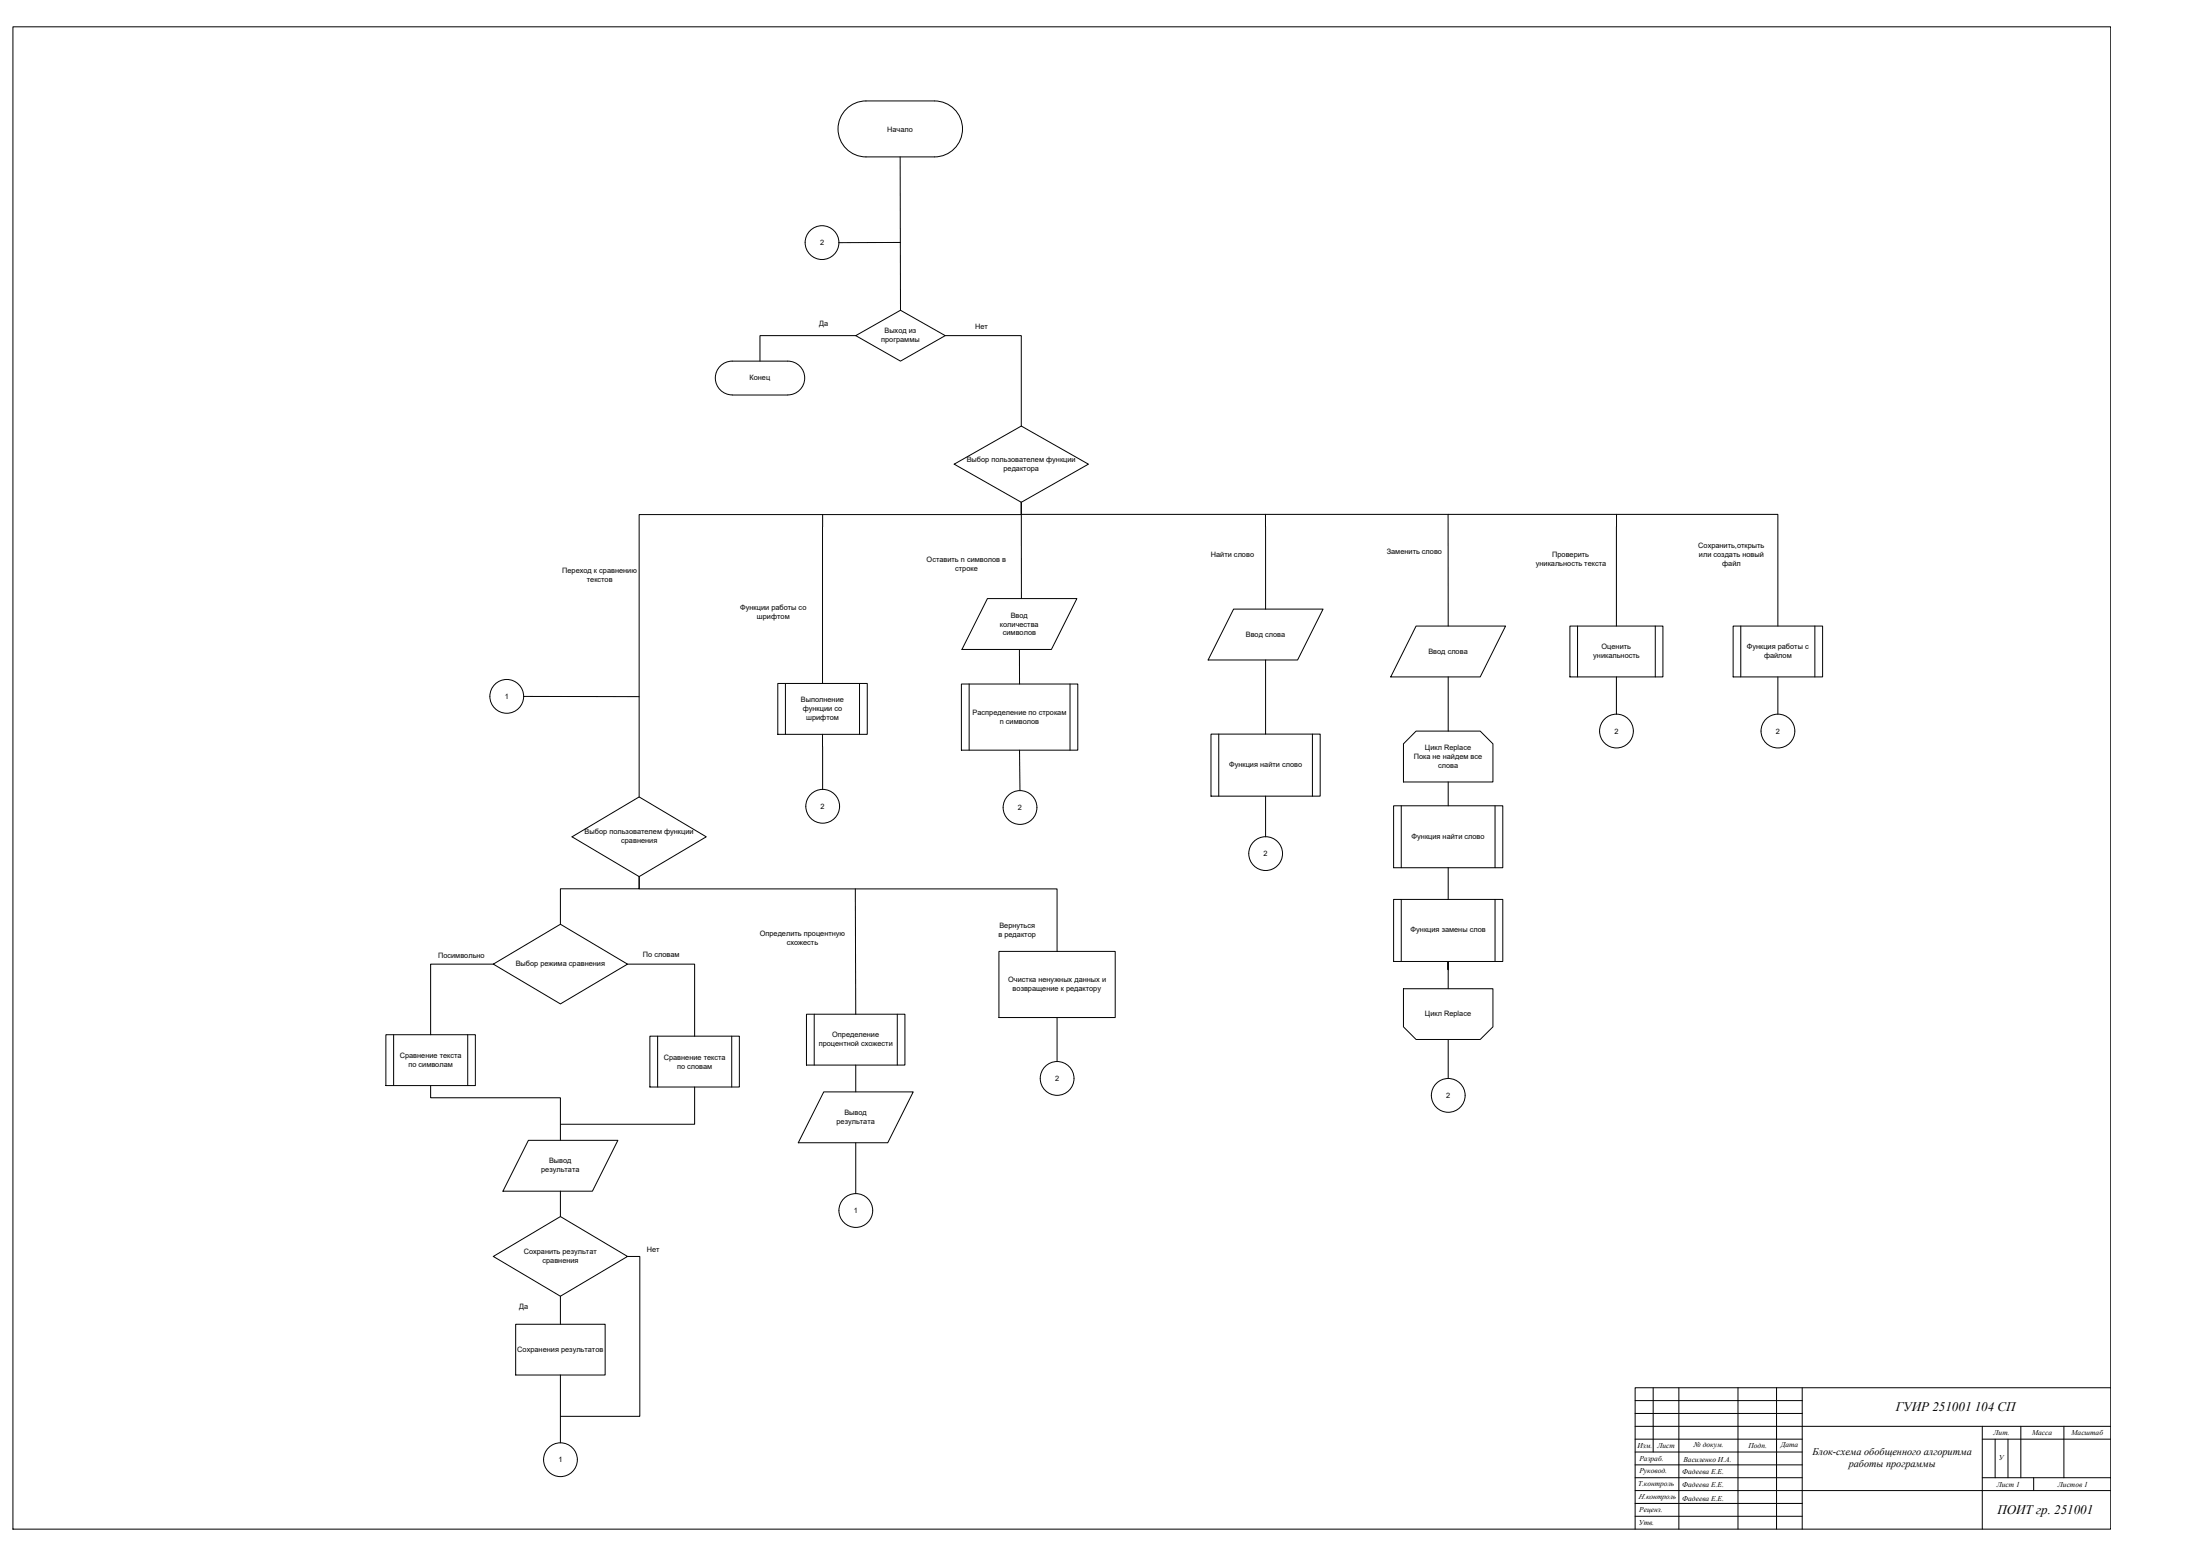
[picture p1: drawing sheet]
<svg xmlns="http://www.w3.org/2000/svg" width="841mm" height="594mm" viewBox="0 0 841 594" stroke-linecap="round" stroke-linejoin="round" font-family="sans-serif">
<!-- layer: 0 -->
<g fill="none" stroke="#000" stroke-width=".38">
<path d="M4.9 10.2h802v574h-802zM625.1 535.1h63.9M632 530.2v24.5M641.8 530.2v54M664.4 530.2v54M679.1 530.2v54M689 530.2v54M806.9 530.2h-181.8v54M625.1 544.9h181.8M625.1 559.6h63.9M625.1 554.7h63.9M625.1 549.8h63.9"/>
<path d="M625.1 540h63.9M757.8 544.9v39.3M757.8 549.8h49.1M762.7 549.8v14.8M767.6 549.8v14.8M772.5 544.9v19.7M789 544.9v19.7M625.1 569.5h181.8M625.1 579.3h63.9M625.1 574.4h63.9M625.1 564.6h63.9M757.8 564.6h49.1"/>
<path d="M777.4 564.6v4.9"/>
</g>
<!-- layer: FLOWCHART -->
<g fill="none" stroke="#000" stroke-width=".38">
<path d="M323.1 42.2a10.7 10.7 0 0 1 7.9-3.6h26.3a10.7 10.7 0 0 1 10.6 10.7 10.7 10.7 0 0 1-10.6 10.6h-26.2a10.7 10.7 0 0 1-9.8-6.3 10.7 10.7 0 0 1 1.8-11.4zM275.7 139.5l2.4-1.3 1.8-.2h21.3a6.5 6.5 0 0 1 6.4 6.4 6.5 6.5 0 0 1-6.4 6.5h-21.3a6.5 6.5 0 0 1-6-4.2 6.5 6.5 0 0 1 1.8-7.2zM327.1 128.2l17.1-9.7 17.1 9.7-17.1 9.8zM364.8 177.3l25.6-14.5 25.7 14.5-25.7 14.6zM377.5 228.7h34.2l-9.8 19.4h-34.2zM471.6 232.7h34.2l-9.8 19.4h-34.2zM541.3 239.2h34.2l-9.6 19.4h-34.2zM600.1 239.2h35.6v19.4h-35.6zM603.1 239.2v19.4M632.8 239.2v19.4M662.5 239.2h34.3v19.4h-34.3zM665.5 239.2v19.4"/>
<path d="M693.8 239.2v19.4M297.3 261.1h34.2v19.4h-34.2zM300.3 261.1v19.4M328.6 261.1v19.4M367.5 261.3h44.5v25.3h-44.5zM370.5 261.3v25.3M409.1 261.3v25.3M541.3 279.3h24.6l4.8 4.9v14.5h-34.2v-14.5zM462.9 280.5h41.8v23.7h-41.8zM465.9 280.5v23.7M501.7 280.5v23.7M218.7 319.7l25.6-15.2 25.7 15.2-25.7 15.2z"/>
<path d="M532.8 307.8h41.7v23.7h-41.7zM535.7 307.8v23.7M571.5 307.8v23.7M532.8 343.6h41.7v23.7h-41.7zM535.7 343.6v23.7M571.5 343.6v23.7M188.6 368.3l25.6-15.2 25.7 15.2-25.7 15.2zM381.9 363.5h44.4v25.2h-44.4zM536.5 377.7h34.2v14.6l-4.8 4.8h-24.6l-4.8-4.8zM147.5 395.3h34.2v19.4h-34.2zM150.5 395.3v19.4M178.8 395.3v19.4"/>
<path d="M248.4 395.9h34.2v19.4h-34.2zM251.4 395.9v19.4M279.7 395.9v19.4M308.3 387.5h37.6v19.4h-37.6zM311.3 387.5v19.4M343 387.5v19.4M314.9 417.2h34.2l-9.7 19.4h-34.2zM202 435.7h34.2l-9.7 19.4h-34.2zM188.6 480l25.6-15.2 25.7 15.2-25.7 15.2zM197.1 505.9h34.2v19.4h-34.2z"/>
</g>
<!-- layer: CONNECTOR -->
<g fill="none" stroke="#000" stroke-width=".38">
<path d="M344.1 59.9l.1 58.6M344.2 92.6l-23.5 .1M327.1 128.2h-36.6v9.8M361.3 128.2h29.1v34.6M314.5 196.6l-.1 64.5M390.4 191.9v4.7h-146.1v107.9M390.4 191.9v4.6h289.2v42.7M390.4 191.9l.1 36.8M483.8 196.5v36.2M553.6 196.5v42.7M618 196.5l-.1 42.7M389.7 248.1v13.2"/>
<path d="M483.8 252.1v28.4M553.6 258.6v20.7M617.9 258.6v14.2M679.6 258.6v14.2M200.2 266.1h44.1M314.4 280.5l.1 21.1M389.7 286.6l.2 15.4M553.6 298.7v9.1M483.8 304.2v15.5M327 339.6l.1 47.9M553.6 331.5v12.1M214.2 353.1v-13.5h30.1v-4.7v4.7h159.8v23.9"/>
<path d="M188.6 368.3h-24v27M239.9 368.3h25.6v27.6M553.6 367.3v10.4M404.1 388.7v16.9M553.6 397.1v14.9M164.6 414.7v4.7h49.6v16.3M265.5 415.3v14.2h-51.3M327.1 406.9v10.3M327.1 436.6v19.4M214.2 455.1v9.7M214.2 495.2v10.7M239.9 480h4.7v61.1h-30.4"/>
<path d="M214.2 525.3v25.9"/>
<circle cx="314.2" cy="92.7" r="6.5"/>
<circle cx="193.7" cy="266" r="6.5"/>
<circle cx="617.9" cy="279.3" r="6.5"/>
<circle cx="679.7" cy="279.3" r="6.5"/>
<circle cx="314.5" cy="308" r="6.5"/>
<circle cx="389.9" cy="308.5" r="6.5"/>
<circle cx="483.8" cy="326.1" r="6.5"/>
<circle cx="404.1" cy="412" r="6.5"/>
<circle cx="553.6" cy="418.5" r="6.5"/>
<circle cx="327.2" cy="462.5" r="6.5"/>
<circle cx="214.3" cy="557.7" r="6.5"/>
</g>
<g font-size="5">
<text x="724.7" y="538.9">ГУИР 251001 104 СП</text>
<text x="763.6" y="578.5">ПОИТ гр. 251001</text>
</g>
<g font-size="3.9">
<text x="692.9" y="555.8">Блок-схема обобщенного алгоритма</text>
<text x="706.7" y="560.3">работы программы</text>
</g>
<g font-size="2.8">
<text x="339.1" y="50.2">Начало</text>
<text x="313.5" y="93.7">2</text>
<text x="313.2" y="124.5">Да</text>
<text x="372.8" y="125.5">Нет</text>
<text x="336.9" y="130.6">программы</text>
<text x="338.1" y="127.3">Выход из</text>
<text x="286.5" y="145.2">Конец</text>
<text x="369.6" y="176.4">Выбор пользователем функции</text>
<text x="383.6" y="179.8">редактора</text>
<text x="649.2" y="209.5">Сохранить,открыть</text>
<text x="354.2" y="214.7">Оставить n символов в</text>
<text x="462.9" y="212.9">Найти слово</text>
<text x="530.1" y="211.5">Заменить слово</text>
<text x="593.4" y="212.9">Проверить</text>
<text x="649.5" y="212.9">или создать новый</text>
<text x="214.9" y="218.9">Переход к сравнению</text>
<text x="365.2" y="218.1">строке</text>
<text x="587.1" y="216.3">уникальность текста</text>
<text x="658.4" y="216.3">файл</text>
<text x="224.4" y="222.3">текстов</text>
<text x="283" y="233.1">Функции работы со</text>
<text x="289.4" y="236.4">шрифтом</text>
<text x="382.3" y="239.4">количества</text>
<text x="386.4" y="236.1">Ввод</text>
<text x="383.4" y="242.8">символов</text>
<text x="476.2" y="243.2">Ввод слова</text>
<text x="546" y="249.7">Ввод слова</text>
<text x="609.1" y="251.3">уникальность</text>
<text x="612.3" y="247.9">Оценить</text>
<text x="667.8" y="247.9">Функция работы с</text>
<text x="674.4" y="251.3">файлом</text>
<text x="193" y="267">1</text>
<text x="306.1" y="268.2">Выполнение</text>
<text x="306.9" y="271.6">функции со</text>
<text x="308.2" y="274.9">шрифтом</text>
<text x="371.8" y="273.3">Распределение по строкам</text>
<text x="382.2" y="276.6">n символов</text>
<text x="617.2" y="280.3">2</text>
<text x="678.9" y="280.3">2</text>
<text x="544.7" y="286.6">Цикл Replace</text>
<text x="469.9" y="293">Функция найти слово</text>
<text x="540.5" y="290">Пока не найдем все</text>
<text x="549.8" y="293.4">слова</text>
<text x="313.7" y="309.1">2</text>
<text x="389.2" y="309.5">2</text>
<text x="223.5" y="318.8">Выбор пользователем функции</text>
<text x="237.5" y="322.1">сравнения</text>
<text x="539.7" y="320.4">Функция найти слово</text>
<text x="483.1" y="327.2">2</text>
<text x="290.4" y="357.5">Определить процентную</text>
<text x="381.7" y="357.9">в редактор</text>
<text x="382" y="354.5">Вернуться</text>
<text x="539.3" y="356.2">Функция замены слов</text>
<text x="167.5" y="365.8">Посимвольно</text>
<text x="245.8" y="365.5">По словам</text>
<text x="300.8" y="360.9">схожесть</text>
<text x="197.1" y="369.1">Выбор режима сравнения</text>
<text x="385.4" y="375.2">Очистка ненужных данных и</text>
<text x="387.1" y="378.5">возвращение к редактору</text>
<text x="544.7" y="388.2">Цикл Replace</text>
<text x="313" y="399.6">процентной схожести</text>
<text x="318.1" y="396.2">Определение</text>
<text x="152.8" y="404.3">Сравнение текста</text>
<text x="156.1" y="407.7">по символам</text>
<text x="253.7" y="404.9">Сравнение текста</text>
<text x="258.8" y="408.3">по словам</text>
<text x="403.3" y="413">2</text>
<text x="552.9" y="419.5">2</text>
<text x="322.8" y="425.9">Вывод</text>
<text x="319.8" y="429.3">результата</text>
<text x="206.9" y="447.8">результата</text>
<text x="209.9" y="444.4">Вывод</text>
<text x="326.5" y="463.5">1</text>
<text x="200.2" y="479.1">Сохранить результат</text>
<text x="247.3" y="478.3">Нет</text>
<text x="207.4" y="482.4">сравнения</text>
<text x="198.5" y="500.2">Да</text>
<text x="197.8" y="516.3">Сохранения результатов</text>
<text x="762.1" y="548.3">Лит.</text>
<text x="776.8" y="548.3">Масса</text>
<text x="791.9" y="548.4">Масштаб</text>
<text x="626" y="553.2">Изм.</text>
<text x="633.6" y="553.2">Лист</text>
<text x="647.6" y="553">№ докум.</text>
<text x="668.4" y="553.3">Подп.</text>
<text x="680.7" y="553">Дата</text>
<text x="764.1" y="557.9">У</text>
<text x="213.6" y="558.7">1</text>
<text x="626.7" y="562.9">Руковод.</text>
<text x="626.7" y="558">Разраб.</text>
<text x="643.1" y="563.3">Фадеева Е.Е.</text>
<text x="643.5" y="558.4">Василенко И.А.</text>
<text x="626.2" y="567.6">Т.контроль</text>
<text x="643.1" y="568.3">Фадеева Е.Е.</text>
<text x="763.3" y="568">Лист 1</text>
<text x="786.7" y="568">Листов 1</text>
<text x="626.3" y="572.7">Н.контроль</text>
<text x="643.1" y="573.3">Фадеева Е.Е.</text>
<text x="626.6" y="577.8">Реценз.</text>
<text x="626.4" y="582.7">Утв.</text>
</g>
</svg>
